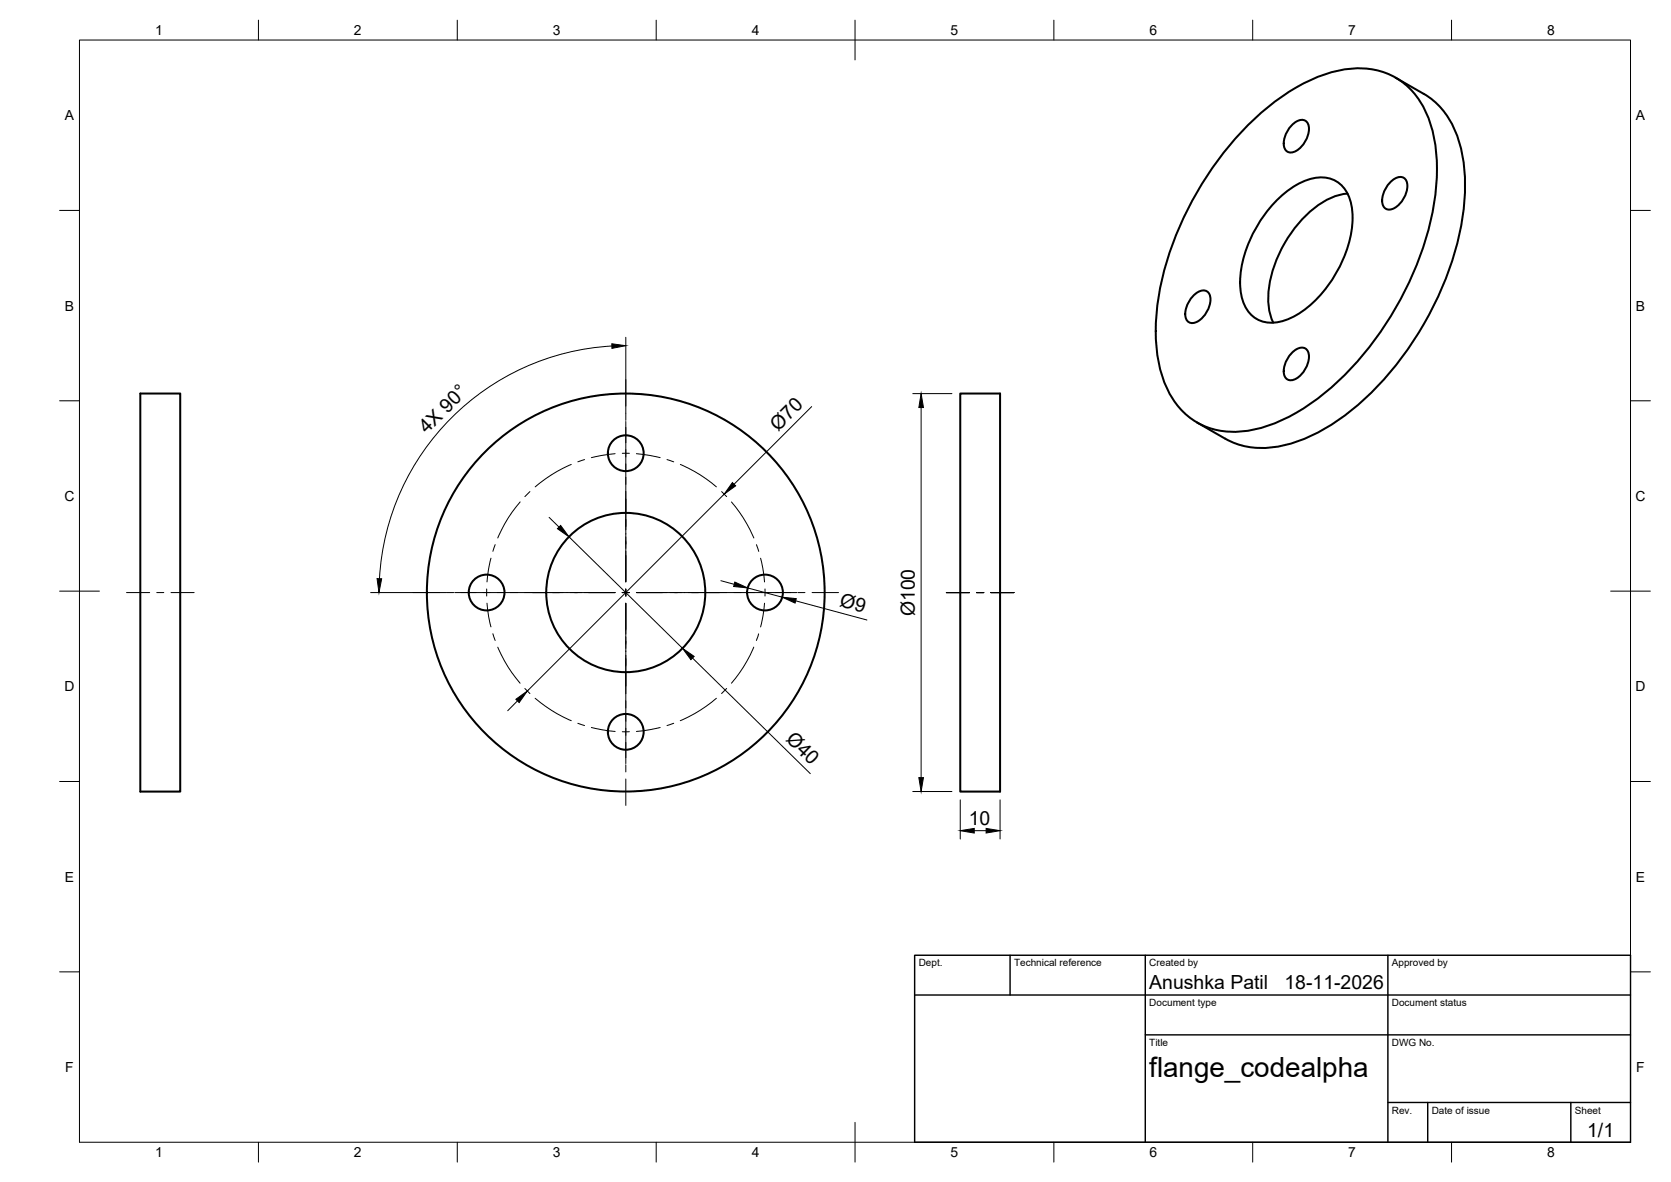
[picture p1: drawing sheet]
<svg xmlns="http://www.w3.org/2000/svg" width="420mm" height="297mm" viewBox="0 0 420 297" stroke-linecap="round" stroke-linejoin="round" font-family="sans-serif">
<!-- layer: Visible -->
<g fill="none" stroke="#000" stroke-width=".51">
<path d="M350.9 19.5l7.1 4.1a20.6 20.6 0 0 1 9.2 13.2 51.2 51.2 0 0 1-1.4 26.5 81.2 81.2 0 0 1-28.2 41.5 37 37 0 0 1-19.9 7.8 18.5 18.5 0 0 1-9.6-2.4l-7.1-4M314.3 30.9a49.8 49.8 0 0 1 21.1-12.9 19.3 19.3 0 0 1 18.5 3.7 24.5 24.5 0 0 1 7.1 15.4 61.7 61.7 0 0 1-5.7 31.7 78 78 0 0 1-26.9 33.4 33.9 33.9 0 0 1-18.3 6.3 18.2 18.2 0 0 1-17.6-13 43.9 43.9 0 0 1-.6-23.9 83.3 83.3 0 0 1 22.4-40.7zM324.7 31.6a3 3 0 0 1 3.5-1.3 3.1 3.1 0 0 1 .7 3.7 6 6 0 0 1-4.2 4.3 1.89 1.89 0 0 1-1.9-2.2 7.1 7.1 0 0 1 1.9-4.5zM320.7 50.6a18.3 18.3 0 0 1 10.8-6 7.6 7.6 0 0 1 8.3 7 26.3 26.3 0 0 1-4.3 17.8 25.6 25.6 0 0 1-12.4 11.1 7.8 7.8 0 0 1-11-6.4 26.3 26.3 0 0 1 4.3-17.8 32.6 32.6 0 0 1 4.3-5.7zM338.8 48.7a18.6 18.6 0 0 0-11.8 6.9 30.4 30.4 0 0 0-8.1 20.7 12.5 12.5 0 0 0 1.3 4.8M349.5 45.9a3 3 0 0 1 3.4-1.2 3.1 3.1 0 0 1 .7 3.6 6 6 0 0 1-4.1 4.4 1.89 1.89 0 0 1-2-2.3 7.1 7.1 0 0 1 2-4.5zM300 74.4a3 3 0 0 1 3.4-1.2 3.1 3.1 0 0 1 .7 3.6 6 6 0 0 1-4.1 4.4 1.89 1.89 0 0 1-2-2.3 7.1 7.1 0 0 1 2-4.5zM35.3 98.9h10v100h-10zM241.4 98.9h10.1v100h-10.1zM324.7 88.8a3 3 0 0 1 3.5-1.2 3.1 3.1 0 0 1 .7 3.6 6 6 0 0 1-4.2 4.4 1.89 1.89 0 0 1-1.9-2.3 7.1 7.1 0 0 1 1.9-4.5z"/>
<circle cx="157.3" cy="113.9" r="4.5"/>
<circle cx="122.4" cy="148.9" r="4.5"/>
<circle cx="157.3" cy="148.9" r="50"/>
<circle cx="157.4" cy="148.9" r="20"/>
<circle cx="192.4" cy="148.9" r="4.5"/>
<circle cx="157.3" cy="183.9" r="4.5"/>
</g>
<!-- layer: BORDER -->
<g fill="none" stroke="#000" stroke-width=".25">
<path d="M20 10.1h390v276.9h-390zM65 5.1v5M115 5.1v5M165 5.1v5M215 5.1v10M265 5.1v5M315 5.1v5M365 5.1v5M15 52.9h5M410 52.9h5M15 100.7h5M410 100.7h5"/>
<path d="M15 148.6h10M405 148.6h10M15 196.4h5M410 196.4h5M15 244.2h5M410 244.2h5M65 287v5M115 287v5M165 287v5M215 282.1v9.9M265 287v5M315 287v5"/>
<path d="M365 287v5"/>
</g>
<!-- layer: TITLEBLOCK -->
<path d="M230 240.1h180v46.9h-180zM230 250h180M254 240.1v9.9M288 240.1v46.9M349 240.1v46.9M288 260.1h122M349 277.1h61M359 277.1v9.9M395 277.1v9.9" fill="none" stroke="#000" stroke-width=".36"/>
<!-- layer: Smart Centers -->
<g fill="none" stroke="#000" stroke-width=".25">
<path d="M157.4 95.4v6.7M143.6 116.7l-5 2.7-4 3M147 115.5l-1.7 .6M154.7 114l-6 1M157.4 103.9v1.7M157.4 105.9v40.3M158.3 113.9h-1.8M160 114l6 1M167.7 115.5l1.7 .6M171.1 116.7l5 2.7 4 3M124.5 136.9l-.6 1.6M130.8 126.1l-3 4.1-2.6 5"/>
<path d="M133.2 123.5l-1.2 1.3M181.5 123.5l1.2 1.3M183.9 126.1l3 4.1 2.6 5M190.2 136.9l.6 1.7M31.8 148.9h5.8M39.4 148.9h1.8M43 148.9h5.8M103.8 148.9h6.7M112.3 148.9h1.8M114.3 148.9h40.4M122.4 148v1.8M122.4 151.6l.5 3.4 .5 2.6"/>
<path d="M123.4 140.3l-.5 2.5-.5 3.4M123.9 159.3l.6 1.7M156.4 148.9h1.8M157.4 148v1.8M157.4 151.6v40.3M160 148.9h40.3M190.8 159.3l-.6 1.7M191.2 140.3l.6 2.5 .4 3.4M192.2 151.6l-.4 3.4-.6 2.6M192.4 148v1.8M200.6 148.9h1.8M204.2 148.9h6.6"/>
<path d="M238 148.9h5.8M245.6 148.9h1.8M249.1 148.9h5.9M125.2 162.6l2.6 5.1 3 4M132 173l1.2 1.3M134.6 175.5l4 3 5 2.6M180.1 175.5l-4 3-5.1 2.6M182.7 173l-1.3 1.3M189.5 162.6l-2.6 5.1-3 4M145.3 181.8l1.7 .5M148.7 182.8l6 1M157.4 192.2v1.8"/>
<path d="M157.4 195.8v6.6M158.3 183.9h-1.8M166 182.8l-6 1M169.4 181.8l-1.7 .5"/>
</g>
<!-- layer: FD_Dimensions -->
<g fill="none" stroke="#000" stroke-width=".25">
<path d="M153.9 87a62.1 62.1 0 0 0-58.5 58.4M157.4 84.8v19M229.5 98.9h9.9M204.1 102.2l-19.5 19.5M231.6 102.4v93M138.1 130l2.5 2.5M143.1 134.9l28.5 28M182.1 124.2l-49.5 49.5M93.2 148.9h19M181.3 145.9l3.3 .9M188 147.8l8.7 2.3M200.1 151l17.9 4.8"/>
<path d="M130.1 176.1l-2.4 2.5M174.1 165.4l29.7 29M229.5 198.9h9.9M241.4 201v9.8M245 208.8h2.9M251.5 201v9.8"/>
</g>
<path d="M153.8 86.4l3.6 .5-3.5 .7zM231.6 98.9l.6 3.5h-1.2zM141 132l2.1 2.9-2.9-2zM184.1 121.3l.9 .8-2.9 2.1zM94.8 145.4h1.2l-.7 3.5zM184.8 146.3l3.2 1.5-3.5-.4zM196.7 150.1l3.5 .3-.3 1.2zM129.7 175.7l2.9-2-2.1 2.9zM171.6 162.9l2.9 2.1-.8 .8zM231 195.4h1.2l-.6 3.5zM241.4 208.8l3.6-.6v1.1zM247.9 208.2l3.6 .6-3.6 .5z" fill="#000" stroke="#000" stroke-width=".25"/>
<text font-size="7" x="289" y="270.6">flange_codealpha</text>
<g font-size="4.9">
<text x="107.3" y="109.1" transform="rotate(-45 107.3 109.1)">4X 90°</text>
<text x="195.6" y="108.4" transform="rotate(-45 195.6 108.4)">Ø70</text>
<text x="210.9" y="152.3" transform="rotate(15 210.9 152.3)">Ø9</text>
<text x="230.1" y="154.9" transform="rotate(-90 230.1 154.9)">Ø100</text>
<text x="197.4" y="186" transform="rotate(44 197.4 186)">Ø40</text>
<text x="243.6" y="207.3">10</text>
<text x="289" y="248.5">Anushka Patil</text>
<text x="323" y="248.5">18-11-2026</text>
<text x="399.1" y="285.7">1/1</text>
</g>
<g font-size="3.5">
<text x="39" y="8.8">1</text>
<text x="89" y="8.8">2</text>
<text x="139" y="8.8">3</text>
<text x="189" y="8.8">4</text>
<text x="239" y="8.8">5</text>
<text x="289" y="8.8">6</text>
<text x="339" y="8.8">7</text>
<text x="389" y="8.8">8</text>
<text x="16.3" y="30.2">A</text>
<text x="411.3" y="30.2">A</text>
<text x="16.3" y="78">B</text>
<text x="411.3" y="78">B</text>
<text x="16.2" y="125.9">C</text>
<text x="411.2" y="125.9">C</text>
<text x="16.2" y="173.7">D</text>
<text x="411.2" y="173.7">D</text>
<text x="16.3" y="221.6">E</text>
<text x="411.3" y="221.6">E</text>
<text x="16.4" y="269.4">F</text>
<text x="411.4" y="269.4">F</text>
<text x="39" y="290.8">1</text>
<text x="89" y="290.8">2</text>
<text x="139" y="290.8">3</text>
<text x="189" y="290.8">4</text>
<text x="239" y="290.8">5</text>
<text x="289" y="290.8">6</text>
<text x="339" y="290.8">7</text>
<text x="389" y="290.8">8</text>
</g>
<g font-size="2.5">
<text x="231" y="242.9">Dept.</text>
<text x="255" y="242.9">Technical reference</text>
<text x="289" y="242.9">Created by</text>
<text x="350" y="242.9">Approved by</text>
<text x="289" y="252.8">Document type</text>
<text x="350" y="252.8">Document status</text>
<text x="289" y="262.9">Title</text>
<text x="350" y="262.9">DWG No.</text>
<text x="350" y="279.9">Rev.</text>
<text x="360" y="279.9">Date of issue</text>
<text x="396" y="279.9">Sheet</text>
</g>
</svg>
